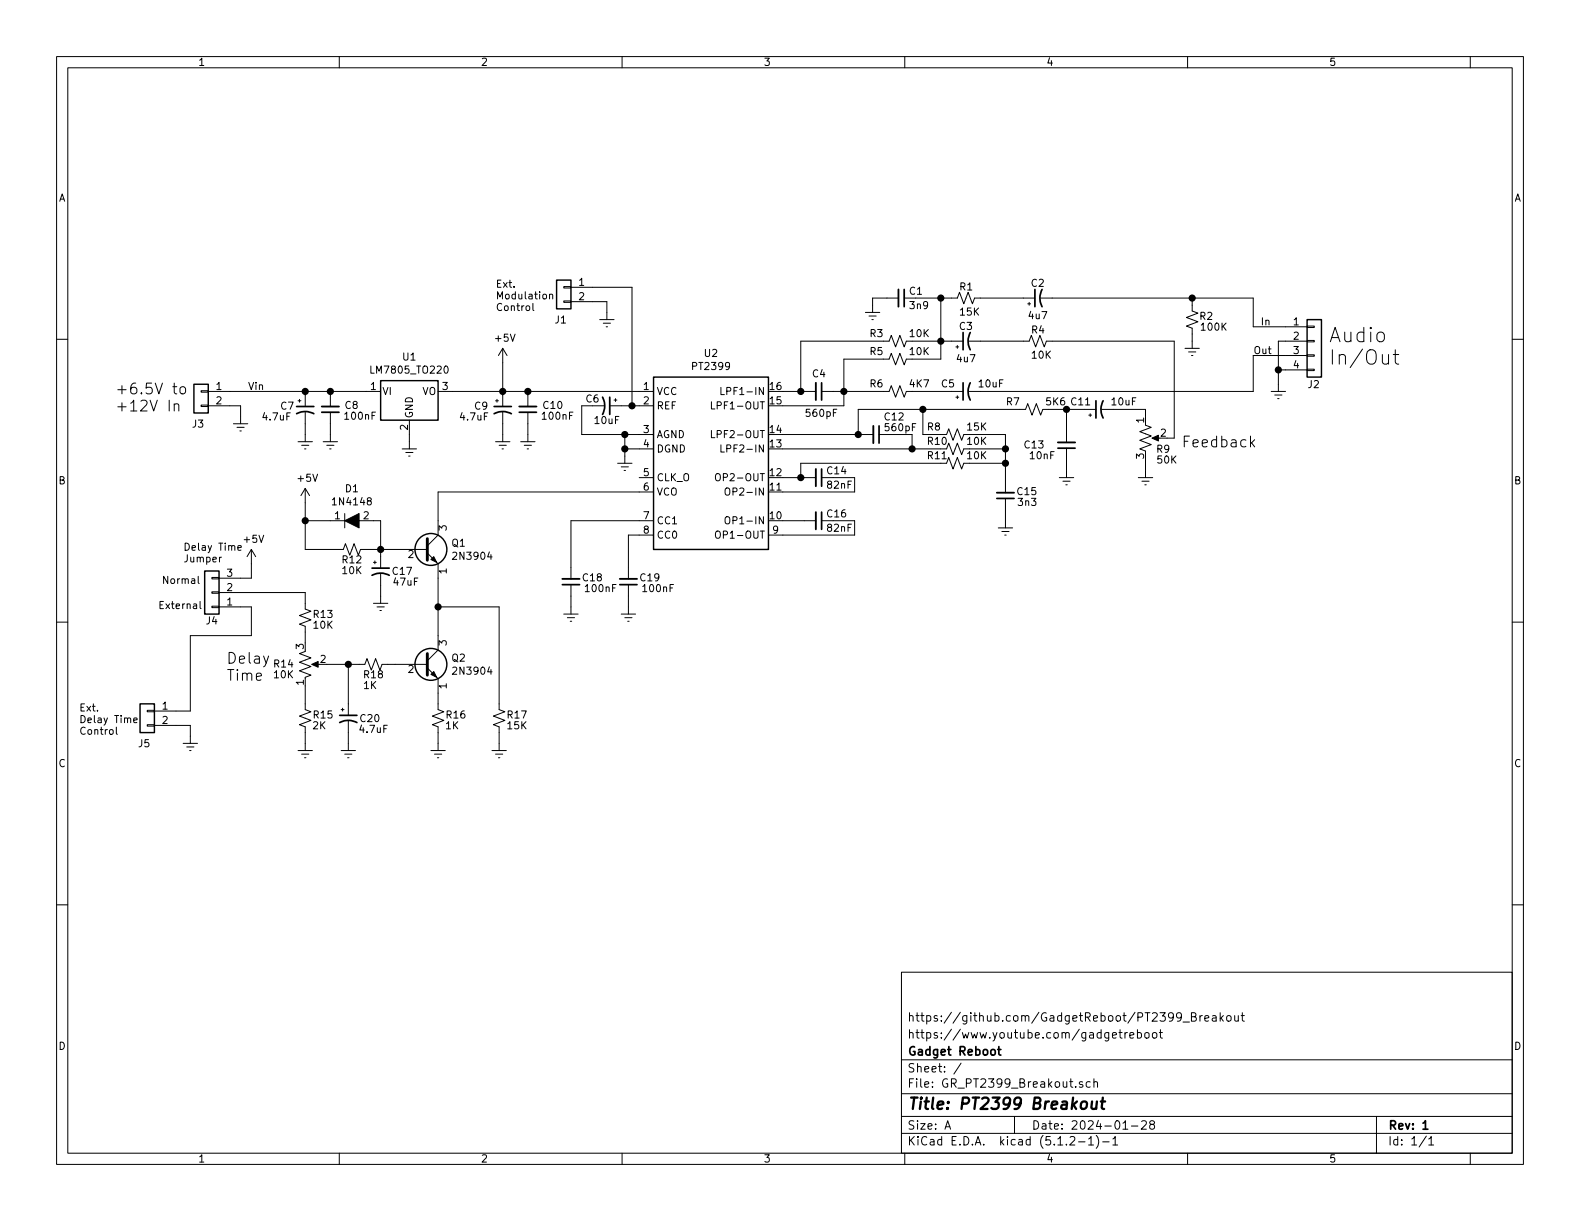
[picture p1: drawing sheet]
EESchema Schematic File Version 4
LIBS:GR_PT2399_Breakout-cache
EELAYER 29 0
EELAYER END
$Descr A 11000 8500
encoding utf-8
Sheet 1 1
Title "PT2399 Breakout"
Date "2024-01-28"
Rev "1"
Comp "Gadget Reboot"
Comment1 "https://www.youtube.com/gadgetreboot"
Comment2 "https://github.com/GadgetReboot/PT2399_Breakout"
Comment3 ""
Comment4 ""
$EndDescr
$Comp
L Audio:PT2399 U2
U 1 1
P 4950 3225
F 0 "U2" H 4950 3992 50  0000 C CNN
F 1 "PT2399" H 4950 3901 50  0000 C CNN
F 2 "Package_DIP:DIP-16_W7.62mm_Socket_LongPads" H 4950 2825 50  0001 C CNN
F 3 "http://sound.westhost.com/pt2399.pdf" H 4950 2825 50  0001 C CNN
	1    4950 3225
	1    0    0    -1  
$EndComp
$Comp
L Device:CP1_Small C6
U 1 1
P 4225 2825
F 0 "C6" V 4175 2725 50  0000 C CNN
F 1 "10uF" V 4325 2825 50  0000 C CNN
F 2 "Capacitor_THT:CP_Radial_D5.0mm_P2.50mm" H 4225 2825 50  0001 C CNN
F 3 "~" H 4225 2825 50  0001 C CNN
	1    4225 2825
	0    1    1    0   
$EndComp
$Comp
L Device:C_Small C16
U 1 1
P 5700 3625
F 0 "C16" V 5650 3675 50  0000 L CNN
F 1 "82nF" V 5750 3675 50  0000 L CNN
F 2 "Capacitor_THT:C_Disc_D3.8mm_W2.6mm_P2.50mm" H 5700 3625 50  0001 C CNN
F 3 "~" H 5700 3625 50  0001 C CNN
	1    5700 3625
	0    1    1    0   
$EndComp
$Comp
L power:GNDREF #PWR012
U 1 1
P 4350 3175
F 0 "#PWR012" H 4350 2925 50  0001 C CNN
F 1 "GNDREF" H 4600 2900 50  0001 C CNN
F 2 "" H 4350 3175 50  0001 C CNN
F 3 "" H 4350 3175 50  0001 C CNN
	1    4350 3175
	1    0    0    -1  
$EndComp
$Comp
L power:+5V #PWR04
U 1 1
P 3500 2525
F 0 "#PWR04" H 3500 2375 50  0001 C CNN
F 1 "+5V" H 3515 2698 50  0000 C CNN
F 2 "" H 3500 2525 50  0001 C CNN
F 3 "" H 3500 2525 50  0001 C CNN
	1    3500 2525
	1    0    0    -1  
$EndComp
Wire Wire Line
	4450 3125 4350 3125
Wire Wire Line
	4350 3125 4350 3175
Wire Wire Line
	4450 3025 4350 3025
Wire Wire Line
	4350 3025 4350 3125
Connection ~ 4350 3125
$Comp
L Device:CP1_Small C9
U 1 1
P 3500 2850
F 0 "C9" H 3350 2875 50  0000 C CNN
F 1 "4.7uF" H 3300 2800 50  0000 C CNN
F 2 "Capacitor_THT:CP_Radial_D5.0mm_P2.50mm" H 3500 2850 50  0001 C CNN
F 3 "~" H 3500 2850 50  0001 C CNN
	1    3500 2850
	1    0    0    -1  
$EndComp
$Comp
L Device:C_Small C10
U 1 1
P 3675 2850
F 0 "C10" H 3425 2825 50  0000 L CNN
F 1 "100nF" H 3350 2900 50  0000 L CNN
F 2 "Capacitor_THT:C_Disc_D3.8mm_W2.6mm_P2.50mm" H 3675 2850 50  0001 C CNN
F 3 "~" H 3675 2850 50  0001 C CNN
	1    3675 2850
	-1   0    0    1   
$EndComp
Wire Wire Line
	4325 2825 4400 2825
Wire Wire Line
	4125 2825 4050 2825
Wire Wire Line
	4050 2825 4050 3025
Wire Wire Line
	4050 3025 4350 3025
Connection ~ 4350 3025
$Comp
L power:GNDREF #PWR010
U 1 1
P 3675 3025
F 0 "#PWR010" H 3675 2775 50  0001 C CNN
F 1 "GNDREF" H 3925 2750 50  0001 C CNN
F 2 "" H 3675 3025 50  0001 C CNN
F 3 "" H 3675 3025 50  0001 C CNN
	1    3675 3025
	1    0    0    -1  
$EndComp
$Comp
L power:GNDREF #PWR09
U 1 1
P 3500 3025
F 0 "#PWR09" H 3500 2775 50  0001 C CNN
F 1 "GNDREF" H 3750 2750 50  0001 C CNN
F 2 "" H 3500 3025 50  0001 C CNN
F 3 "" H 3500 3025 50  0001 C CNN
	1    3500 3025
	1    0    0    -1  
$EndComp
Wire Wire Line
	3500 3025 3500 2950
Wire Wire Line
	3675 3025 3675 2950
Wire Wire Line
	3500 2725 3675 2725
Wire Wire Line
	3500 2525 3500 2725
Wire Wire Line
	3500 2750 3500 2725
Connection ~ 3500 2725
Wire Wire Line
	3675 2750 3675 2725
Connection ~ 3675 2725
Wire Wire Line
	3675 2725 4450 2725
$Comp
L Device:C_Small C19
U 1 1
P 4375 4050
F 0 "C19" H 4150 4025 50  0000 L CNN
F 1 "100nF" H 4050 4100 50  0000 L CNN
F 2 "Capacitor_THT:C_Disc_D3.8mm_W2.6mm_P2.50mm" H 4375 4050 50  0001 C CNN
F 3 "~" H 4375 4050 50  0001 C CNN
	1    4375 4050
	-1   0    0    1   
$EndComp
$Comp
L power:GNDREF #PWR020
U 1 1
P 4375 4225
F 0 "#PWR020" H 4375 3975 50  0001 C CNN
F 1 "GNDREF" H 4625 3950 50  0001 C CNN
F 2 "" H 4375 4225 50  0001 C CNN
F 3 "" H 4375 4225 50  0001 C CNN
	1    4375 4225
	1    0    0    -1  
$EndComp
Wire Wire Line
	4375 4225 4375 4150
$Comp
L Device:C_Small C18
U 1 1
P 3975 4050
F 0 "C18" H 3750 4025 50  0000 L CNN
F 1 "100nF" H 3650 4100 50  0000 L CNN
F 2 "Capacitor_THT:C_Disc_D3.8mm_W2.6mm_P2.50mm" H 3975 4050 50  0001 C CNN
F 3 "~" H 3975 4050 50  0001 C CNN
	1    3975 4050
	-1   0    0    1   
$EndComp
$Comp
L power:GNDREF #PWR019
U 1 1
P 3975 4225
F 0 "#PWR019" H 3975 3975 50  0001 C CNN
F 1 "GNDREF" H 4225 3950 50  0001 C CNN
F 2 "" H 3975 4225 50  0001 C CNN
F 3 "" H 3975 4225 50  0001 C CNN
	1    3975 4225
	1    0    0    -1  
$EndComp
Wire Wire Line
	3975 4225 3975 4150
Wire Wire Line
	4450 3725 4375 3725
Wire Wire Line
	4375 3725 4375 3950
Wire Wire Line
	4450 3625 3975 3625
Wire Wire Line
	3975 3625 3975 3950
Wire Wire Line
	5450 3625 5600 3625
Wire Wire Line
	5450 3725 5950 3725
Wire Wire Line
	5950 3725 5950 3625
Wire Wire Line
	5950 3625 5800 3625
$Comp
L Device:C_Small C14
U 1 1
P 5700 3325
F 0 "C14" V 5650 3375 50  0000 L CNN
F 1 "82nF" V 5750 3375 50  0000 L CNN
F 2 "Capacitor_THT:C_Disc_D3.8mm_W2.6mm_P2.50mm" H 5700 3325 50  0001 C CNN
F 3 "~" H 5700 3325 50  0001 C CNN
	1    5700 3325
	0    1    1    0   
$EndComp
Wire Wire Line
	5450 3325 5575 3325
Wire Wire Line
	5450 3425 5950 3425
Wire Wire Line
	5950 3425 5950 3325
Wire Wire Line
	5950 3325 5800 3325
$Comp
L Device:C_Small C12
U 1 1
P 6100 3025
F 0 "C12" V 5975 3075 50  0000 L CNN
F 1 "560pF" V 6050 3075 50  0000 L CNN
F 2 "Capacitor_THT:C_Disc_D3.8mm_W2.6mm_P2.50mm" H 6100 3025 50  0001 C CNN
F 3 "~" H 6100 3025 50  0001 C CNN
	1    6100 3025
	0    1    1    0   
$EndComp
Wire Wire Line
	5450 3025 5975 3025
Wire Wire Line
	5450 3125 6350 3125
Wire Wire Line
	6350 3125 6350 3025
Wire Wire Line
	6350 3025 6200 3025
$Comp
L Device:R_Small_US R11
U 1 1
P 6650 3225
F 0 "R11" V 6700 3425 50  0000 R CNN
F 1 "10K" V 6700 3150 50  0000 R CNN
F 2 "Resistor_THT:R_Axial_DIN0207_L6.3mm_D2.5mm_P10.16mm_Horizontal" H 6650 3225 50  0001 C CNN
F 3 "~" H 6650 3225 50  0001 C CNN
	1    6650 3225
	0    -1   -1   0   
$EndComp
$Comp
L Device:R_Small_US R10
U 1 1
P 6650 3125
F 0 "R10" V 6700 3325 50  0000 R CNN
F 1 "10K" V 6700 3050 50  0000 R CNN
F 2 "Resistor_THT:R_Axial_DIN0207_L6.3mm_D2.5mm_P10.16mm_Horizontal" H 6650 3125 50  0001 C CNN
F 3 "~" H 6650 3125 50  0001 C CNN
	1    6650 3125
	0    -1   -1   0   
$EndComp
$Comp
L Device:R_Small_US R8
U 1 1
P 6650 3025
F 0 "R8" V 6700 3225 50  0000 R CNN
F 1 "15K" V 6700 2950 50  0000 R CNN
F 2 "Resistor_THT:R_Axial_DIN0207_L6.3mm_D2.5mm_P10.16mm_Horizontal" H 6650 3025 50  0001 C CNN
F 3 "~" H 6650 3025 50  0001 C CNN
	1    6650 3025
	0    -1   -1   0   
$EndComp
Wire Wire Line
	6550 3225 5575 3225
Wire Wire Line
	5575 3225 5575 3325
Connection ~ 5575 3325
Wire Wire Line
	5575 3325 5600 3325
Wire Wire Line
	6550 3125 6350 3125
Connection ~ 6350 3125
Wire Wire Line
	6550 3025 6425 3025
Wire Wire Line
	6425 3025 6425 2850
Wire Wire Line
	6425 2850 5975 2850
Wire Wire Line
	5975 2850 5975 3025
Connection ~ 5975 3025
Wire Wire Line
	5975 3025 6000 3025
$Comp
L Device:C_Small C15
U 1 1
P 7000 3450
F 0 "C15" H 6775 3425 50  0000 L CNN
F 1 "3n3" H 6775 3500 50  0000 L CNN
F 2 "Capacitor_THT:C_Disc_D3.8mm_W2.6mm_P2.50mm" H 7000 3450 50  0001 C CNN
F 3 "~" H 7000 3450 50  0001 C CNN
	1    7000 3450
	-1   0    0    1   
$EndComp
$Comp
L power:GNDREF #PWR016
U 1 1
P 7000 3625
F 0 "#PWR016" H 7000 3375 50  0001 C CNN
F 1 "GNDREF" H 7250 3350 50  0001 C CNN
F 2 "" H 7000 3625 50  0001 C CNN
F 3 "" H 7000 3625 50  0001 C CNN
	1    7000 3625
	1    0    0    -1  
$EndComp
Wire Wire Line
	7000 3625 7000 3550
Wire Wire Line
	7000 3025 7000 3125
Wire Wire Line
	6750 3025 7000 3025
Wire Wire Line
	6750 3125 7000 3125
Connection ~ 7000 3125
Wire Wire Line
	7000 3125 7000 3225
Wire Wire Line
	6750 3225 7000 3225
Connection ~ 7000 3225
Wire Wire Line
	7000 3225 7000 3350
$Comp
L Device:R_Small_US R7
U 1 1
P 7200 2850
F 0 "R7" V 7250 3050 50  0000 R CNN
F 1 "5K6" V 7250 2775 50  0000 R CNN
F 2 "Resistor_THT:R_Axial_DIN0207_L6.3mm_D2.5mm_P10.16mm_Horizontal" H 7200 2850 50  0001 C CNN
F 3 "~" H 7200 2850 50  0001 C CNN
	1    7200 2850
	0    -1   -1   0   
$EndComp
Wire Wire Line
	7100 2850 6425 2850
Connection ~ 6425 2850
$Comp
L Device:C_Small C13
U 1 1
P 7425 3100
F 0 "C13" H 7575 3100 50  0000 L CNN
F 1 "10nF" H 7500 3175 50  0000 L CNN
F 2 "Capacitor_THT:C_Disc_D3.8mm_W2.6mm_P2.50mm" H 7425 3100 50  0001 C CNN
F 3 "~" H 7425 3100 50  0001 C CNN
	1    7425 3100
	-1   0    0    1   
$EndComp
$Comp
L power:GNDREF #PWR013
U 1 1
P 7425 3275
F 0 "#PWR013" H 7425 3025 50  0001 C CNN
F 1 "GNDREF" H 7675 3000 50  0001 C CNN
F 2 "" H 7425 3275 50  0001 C CNN
F 3 "" H 7425 3275 50  0001 C CNN
	1    7425 3275
	1    0    0    -1  
$EndComp
Wire Wire Line
	7425 3275 7425 3200
Wire Wire Line
	7300 2850 7425 2850
Wire Wire Line
	7425 2850 7425 3000
$Comp
L Device:CP1_Small C11
U 1 1
P 7650 2850
F 0 "C11" V 7700 2975 50  0000 C CNN
F 1 "10uF" V 7700 2675 50  0000 C CNN
F 2 "Capacitor_THT:CP_Radial_D5.0mm_P2.50mm" H 7650 2850 50  0001 C CNN
F 3 "~" H 7650 2850 50  0001 C CNN
	1    7650 2850
	0    -1   -1   0   
$EndComp
Wire Wire Line
	7550 2850 7425 2850
Connection ~ 7425 2850
$Comp
L Device:R_POT_US R9
U 1 1
P 7975 3050
F 0 "R9" H 8150 2975 50  0000 R CNN
F 1 "50K" H 8200 2900 50  0000 R CNN
F 2 "footprints:Potentiometer_Bourns_PTV09A-1" H 7975 3050 50  0001 C CNN
F 3 "~" H 7975 3050 50  0001 C CNN
	1    7975 3050
	1    0    0    -1  
$EndComp
$Comp
L power:GNDREF #PWR014
U 1 1
P 7975 3275
F 0 "#PWR014" H 7975 3025 50  0001 C CNN
F 1 "GNDREF" H 8225 3000 50  0001 C CNN
F 2 "" H 7975 3275 50  0001 C CNN
F 3 "" H 7975 3275 50  0001 C CNN
	1    7975 3275
	1    0    0    -1  
$EndComp
Wire Wire Line
	7975 3275 7975 3200
Wire Wire Line
	7750 2850 7975 2850
Wire Wire Line
	7975 2850 7975 2900
$Comp
L Device:C_Small C4
U 1 1
P 5700 2725
F 0 "C4" V 5575 2675 50  0000 L CNN
F 1 "560pF" V 5850 2625 50  0000 L CNN
F 2 "Capacitor_THT:C_Disc_D3.8mm_W2.6mm_P2.50mm" H 5700 2725 50  0001 C CNN
F 3 "~" H 5700 2725 50  0001 C CNN
	1    5700 2725
	0    1    1    0   
$EndComp
Wire Wire Line
	5450 2725 5575 2725
Wire Wire Line
	5450 2825 5875 2825
Wire Wire Line
	5875 2825 5875 2725
Wire Wire Line
	5875 2725 5800 2725
Connection ~ 5875 2725
$Comp
L Device:R_Small_US R6
U 1 1
P 6250 2725
F 0 "R6" V 6300 2925 50  0000 R CNN
F 1 "4K7" V 6300 2650 50  0000 R CNN
F 2 "Resistor_THT:R_Axial_DIN0207_L6.3mm_D2.5mm_P10.16mm_Horizontal" H 6250 2725 50  0001 C CNN
F 3 "~" H 6250 2725 50  0001 C CNN
	1    6250 2725
	0    -1   -1   0   
$EndComp
$Comp
L Device:CP1_Small C5
U 1 1
P 6725 2725
F 0 "C5" V 6775 2850 50  0000 C CNN
F 1 "10uF" V 6775 2550 50  0000 C CNN
F 2 "Capacitor_THT:CP_Radial_D5.0mm_P2.50mm" H 6725 2725 50  0001 C CNN
F 3 "~" H 6725 2725 50  0001 C CNN
	1    6725 2725
	0    -1   -1   0   
$EndComp
Wire Wire Line
	5875 2725 6150 2725
Wire Wire Line
	6350 2725 6625 2725
$Comp
L Device:R_Small_US R5
U 1 1
P 6250 2500
F 0 "R5" V 6300 2700 50  0000 R CNN
F 1 "10K" V 6300 2425 50  0000 R CNN
F 2 "Resistor_THT:R_Axial_DIN0207_L6.3mm_D2.5mm_P10.16mm_Horizontal" H 6250 2500 50  0001 C CNN
F 3 "~" H 6250 2500 50  0001 C CNN
	1    6250 2500
	0    -1   -1   0   
$EndComp
$Comp
L Device:R_Small_US R3
U 1 1
P 6250 2375
F 0 "R3" V 6300 2575 50  0000 R CNN
F 1 "10K" V 6300 2300 50  0000 R CNN
F 2 "Resistor_THT:R_Axial_DIN0207_L6.3mm_D2.5mm_P10.16mm_Horizontal" H 6250 2375 50  0001 C CNN
F 3 "~" H 6250 2375 50  0001 C CNN
	1    6250 2375
	0    -1   -1   0   
$EndComp
Wire Wire Line
	6150 2500 5875 2500
Wire Wire Line
	5875 2500 5875 2725
Wire Wire Line
	6150 2375 5575 2375
Wire Wire Line
	5575 2375 5575 2725
Connection ~ 5575 2725
Wire Wire Line
	5575 2725 5600 2725
Wire Wire Line
	6350 2500 6550 2500
Wire Wire Line
	6550 2500 6550 2375
Wire Wire Line
	6550 2375 6350 2375
$Comp
L Device:CP1_Small C3
U 1 1
P 6725 2375
F 0 "C3" V 6825 2375 50  0000 C CNN
F 1 "4u7" V 6600 2375 50  0000 C CNN
F 2 "Capacitor_THT:CP_Radial_D5.0mm_P2.50mm" H 6725 2375 50  0001 C CNN
F 3 "~" H 6725 2375 50  0001 C CNN
	1    6725 2375
	0    -1   -1   0   
$EndComp
Wire Wire Line
	6625 2375 6550 2375
Connection ~ 6550 2375
$Comp
L Device:R_Small_US R4
U 1 1
P 7225 2375
F 0 "R4" V 7300 2425 50  0000 R CNN
F 1 "10K" V 7125 2425 50  0000 R CNN
F 2 "Resistor_THT:R_Axial_DIN0207_L6.3mm_D2.5mm_P10.16mm_Horizontal" H 7225 2375 50  0001 C CNN
F 3 "~" H 7225 2375 50  0001 C CNN
	1    7225 2375
	0    -1   -1   0   
$EndComp
Wire Wire Line
	6825 2375 7125 2375
Wire Wire Line
	7325 2375 8175 2375
Wire Wire Line
	8175 2375 8175 3050
Wire Wire Line
	8175 3050 8125 3050
$Comp
L Device:C_Small C1
U 1 1
P 6275 2075
F 0 "C1" V 6225 2125 50  0000 L CNN
F 1 "3n9" V 6325 2125 50  0000 L CNN
F 2 "Capacitor_THT:C_Disc_D3.8mm_W2.6mm_P2.50mm" H 6275 2075 50  0001 C CNN
F 3 "~" H 6275 2075 50  0001 C CNN
	1    6275 2075
	0    1    1    0   
$EndComp
$Comp
L power:GNDREF #PWR01
U 1 1
P 6075 2125
F 0 "#PWR01" H 6075 1875 50  0001 C CNN
F 1 "GNDREF" H 6325 1850 50  0001 C CNN
F 2 "" H 6075 2125 50  0001 C CNN
F 3 "" H 6075 2125 50  0001 C CNN
	1    6075 2125
	1    0    0    -1  
$EndComp
Wire Wire Line
	6175 2075 6075 2075
Wire Wire Line
	6075 2075 6075 2125
Wire Wire Line
	6375 2075 6550 2075
Wire Wire Line
	6550 2075 6550 2375
$Comp
L Device:R_Small_US R1
U 1 1
P 6725 2075
F 0 "R1" V 6800 2125 50  0000 R CNN
F 1 "15K" V 6625 2125 50  0000 R CNN
F 2 "Resistor_THT:R_Axial_DIN0207_L6.3mm_D2.5mm_P10.16mm_Horizontal" H 6725 2075 50  0001 C CNN
F 3 "~" H 6725 2075 50  0001 C CNN
	1    6725 2075
	0    -1   -1   0   
$EndComp
Wire Wire Line
	6625 2075 6550 2075
Connection ~ 6550 2075
$Comp
L Device:CP1_Small C2
U 1 1
P 7225 2075
F 0 "C2" V 7325 2075 50  0000 C CNN
F 1 "4u7" V 7100 2075 50  0000 C CNN
F 2 "Capacitor_THT:CP_Radial_D5.0mm_P2.50mm" H 7225 2075 50  0001 C CNN
F 3 "~" H 7225 2075 50  0001 C CNN
	1    7225 2075
	0    -1   -1   0   
$EndComp
Wire Wire Line
	6825 2075 7125 2075
$Comp
L Device:R_Small_US R2
U 1 1
P 8300 2225
F 0 "R2" H 8450 2250 50  0000 R CNN
F 1 "100K" H 8550 2175 50  0000 R CNN
F 2 "Resistor_THT:R_Axial_DIN0207_L6.3mm_D2.5mm_P10.16mm_Horizontal" H 8300 2225 50  0001 C CNN
F 3 "~" H 8300 2225 50  0001 C CNN
	1    8300 2225
	1    0    0    -1  
$EndComp
$Comp
L power:GNDREF #PWR03
U 1 1
P 8300 2375
F 0 "#PWR03" H 8300 2125 50  0001 C CNN
F 1 "GNDREF" H 8550 2100 50  0001 C CNN
F 2 "" H 8300 2375 50  0001 C CNN
F 3 "" H 8300 2375 50  0001 C CNN
	1    8300 2375
	1    0    0    -1  
$EndComp
Wire Wire Line
	7325 2075 8300 2075
Wire Wire Line
	8300 2075 8300 2125
Wire Wire Line
	8300 2375 8300 2325
Connection ~ 8300 2075
$Comp
L Regulator_Linear:LM7805_TO220 U1
U 1 1
P 2850 2725
F 0 "U1" H 2850 2967 50  0000 C CNN
F 1 "LM7805_TO220" H 2850 2876 50  0000 C CNN
F 2 "Package_TO_SOT_THT:TO-220-3_Vertical" H 2850 2950 50  0001 C CIN
F 3 "http://www.fairchildsemi.com/ds/LM/LM7805.pdf" H 2850 2675 50  0001 C CNN
	1    2850 2725
	1    0    0    -1  
$EndComp
$Comp
L power:GNDREF #PWR011
U 1 1
P 2850 3075
F 0 "#PWR011" H 2850 2825 50  0001 C CNN
F 1 "GNDREF" H 3100 2800 50  0001 C CNN
F 2 "" H 2850 3075 50  0001 C CNN
F 3 "" H 2850 3075 50  0001 C CNN
	1    2850 3075
	1    0    0    -1  
$EndComp
$Comp
L Device:CP1_Small C7
U 1 1
P 2125 2850
F 0 "C7" H 2000 2875 50  0000 C CNN
F 1 "4.7uF" H 1925 2800 50  0000 C CNN
F 2 "Capacitor_THT:CP_Radial_D5.0mm_P2.50mm" H 2125 2850 50  0001 C CNN
F 3 "~" H 2125 2850 50  0001 C CNN
	1    2125 2850
	1    0    0    -1  
$EndComp
$Comp
L power:GNDREF #PWR07
U 1 1
P 2125 3025
F 0 "#PWR07" H 2125 2775 50  0001 C CNN
F 1 "GNDREF" H 2375 2750 50  0001 C CNN
F 2 "" H 2125 3025 50  0001 C CNN
F 3 "" H 2125 3025 50  0001 C CNN
	1    2125 3025
	1    0    0    -1  
$EndComp
Wire Wire Line
	2125 3025 2125 2950
Wire Wire Line
	3150 2725 3500 2725
Wire Wire Line
	2850 3075 2850 3025
Wire Wire Line
	2550 2725 2300 2725
Wire Wire Line
	2125 2725 2125 2750
Wire Wire Line
	1600 2725 2125 2725
Connection ~ 2125 2725
$Comp
L Transistor_BJT:2N3904 Q1
U 1 1
P 2950 3825
F 0 "Q1" H 3140 3871 50  0000 L CNN
F 1 "2N3904" H 3140 3780 50  0000 L CNN
F 2 "Package_TO_SOT_THT:TO-92_Inline_Wide" H 3150 3750 50  0001 L CIN
F 3 "https://www.fairchildsemi.com/datasheets/2N/2N3904.pdf" H 2950 3825 50  0001 L CNN
	1    2950 3825
	1    0    0    -1  
$EndComp
$Comp
L Transistor_BJT:2N3904 Q2
U 1 1
P 2950 4625
F 0 "Q2" H 3140 4671 50  0000 L CNN
F 1 "2N3904" H 3140 4580 50  0000 L CNN
F 2 "Package_TO_SOT_THT:TO-92_Inline_Wide" H 3150 4550 50  0001 L CIN
F 3 "https://www.fairchildsemi.com/datasheets/2N/2N3904.pdf" H 2950 4625 50  0001 L CNN
	1    2950 4625
	1    0    0    -1  
$EndComp
$Comp
L dk_Diodes-Rectifiers-Single:1N4148 D1
U 1 1
P 2400 3625
F 0 "D1" H 2450 3850 50  0000 C CNN
F 1 "1N4148" H 2450 3759 50  0000 C CNN
F 2 "digikey-footprints:Diode_DO-35_P10mm" H 2600 3825 60  0001 L CNN
F 3 "https://www.onsemi.com/pub/Collateral/1N914-D.PDF" H 2600 3925 60  0001 L CNN
F 4 "1N4148FS-ND" H 2600 4025 60  0001 L CNN "Digi-Key_PN"
F 5 "1N4148" H 2600 4125 60  0001 L CNN "MPN"
F 6 "Discrete Semiconductor Products" H 2600 4225 60  0001 L CNN "Category"
F 7 "Diodes - Rectifiers - Single" H 2600 4325 60  0001 L CNN "Family"
F 8 "https://www.onsemi.com/pub/Collateral/1N914-D.PDF" H 2600 4425 60  0001 L CNN "DK_Datasheet_Link"
F 9 "/product-detail/en/on-semiconductor/1N4148/1N4148FS-ND/458603" H 2600 4525 60  0001 L CNN "DK_Detail_Page"
F 10 "DIODE GEN PURP 100V 200MA DO35" H 2600 4625 60  0001 L CNN "Description"
F 11 "ON Semiconductor" H 2600 4725 60  0001 L CNN "Manufacturer"
F 12 "Active" H 2600 4825 60  0001 L CNN "Status"
	1    2400 3625
	1    0    0    -1  
$EndComp
$Comp
L Device:R_Small_US R16
U 1 1
P 3050 5000
F 0 "R16" H 3250 5025 50  0000 R CNN
F 1 "1K" H 3200 4950 50  0000 R CNN
F 2 "Resistor_THT:R_Axial_DIN0207_L6.3mm_D2.5mm_P10.16mm_Horizontal" H 3050 5000 50  0001 C CNN
F 3 "~" H 3050 5000 50  0001 C CNN
	1    3050 5000
	1    0    0    -1  
$EndComp
$Comp
L Device:R_Small_US R12
U 1 1
P 2450 3825
F 0 "R12" V 2375 3900 50  0000 R CNN
F 1 "10K" V 2300 3900 50  0000 R CNN
F 2 "Resistor_THT:R_Axial_DIN0207_L6.3mm_D2.5mm_P10.16mm_Horizontal" H 2450 3825 50  0001 C CNN
F 3 "~" H 2450 3825 50  0001 C CNN
	1    2450 3825
	0    -1   -1   0   
$EndComp
$Comp
L power:+5V #PWR015
U 1 1
P 2125 3500
F 0 "#PWR015" H 2125 3350 50  0001 C CNN
F 1 "+5V" H 2140 3673 50  0000 C CNN
F 2 "" H 2125 3500 50  0001 C CNN
F 3 "" H 2125 3500 50  0001 C CNN
	1    2125 3500
	1    0    0    -1  
$EndComp
$Comp
L Device:CP1_Small C17
U 1 1
P 2650 3975
F 0 "C17" H 2800 3975 50  0000 C CNN
F 1 "47uF" H 2825 3900 50  0000 C CNN
F 2 "Capacitor_THT:CP_Radial_D5.0mm_P2.50mm" H 2650 3975 50  0001 C CNN
F 3 "~" H 2650 3975 50  0001 C CNN
	1    2650 3975
	1    0    0    -1  
$EndComp
$Comp
L power:GNDREF #PWR018
U 1 1
P 2650 4150
F 0 "#PWR018" H 2650 3900 50  0001 C CNN
F 1 "GNDREF" H 2900 3875 50  0001 C CNN
F 2 "" H 2650 4150 50  0001 C CNN
F 3 "" H 2650 4150 50  0001 C CNN
	1    2650 4150
	1    0    0    -1  
$EndComp
Wire Wire Line
	2650 4150 2650 4075
Wire Wire Line
	2750 3825 2650 3825
Wire Wire Line
	2650 3875 2650 3825
Connection ~ 2650 3825
Wire Wire Line
	2650 3825 2550 3825
Wire Wire Line
	2600 3625 2650 3625
Wire Wire Line
	2650 3625 2650 3825
Wire Wire Line
	2350 3825 2125 3825
Wire Wire Line
	2125 3500 2125 3625
Wire Wire Line
	2300 3625 2125 3625
Connection ~ 2125 3625
Wire Wire Line
	2125 3625 2125 3825
Wire Wire Line
	3050 3425 3050 3625
Wire Wire Line
	3050 3425 4450 3425
$Comp
L power:GNDREF #PWR024
U 1 1
P 3050 5175
F 0 "#PWR024" H 3050 4925 50  0001 C CNN
F 1 "GNDREF" H 3300 4900 50  0001 C CNN
F 2 "" H 3050 5175 50  0001 C CNN
F 3 "" H 3050 5175 50  0001 C CNN
	1    3050 5175
	1    0    0    -1  
$EndComp
Wire Wire Line
	3050 4825 3050 4900
Wire Wire Line
	3050 5100 3050 5175
Wire Wire Line
	3050 4025 3050 4225
$Comp
L Device:R_Small_US R17
U 1 1
P 3475 5000
F 0 "R17" H 3675 5025 50  0000 R CNN
F 1 "15K" H 3675 4950 50  0000 R CNN
F 2 "Resistor_THT:R_Axial_DIN0207_L6.3mm_D2.5mm_P10.16mm_Horizontal" H 3475 5000 50  0001 C CNN
F 3 "~" H 3475 5000 50  0001 C CNN
	1    3475 5000
	1    0    0    -1  
$EndComp
Wire Wire Line
	3475 4900 3475 4225
Wire Wire Line
	3475 4225 3050 4225
Connection ~ 3050 4225
Wire Wire Line
	3050 4225 3050 4425
$Comp
L power:GNDREF #PWR025
U 1 1
P 3475 5175
F 0 "#PWR025" H 3475 4925 50  0001 C CNN
F 1 "GNDREF" H 3725 4900 50  0001 C CNN
F 2 "" H 3475 5175 50  0001 C CNN
F 3 "" H 3475 5175 50  0001 C CNN
	1    3475 5175
	1    0    0    -1  
$EndComp
Wire Wire Line
	3475 5100 3475 5175
$Comp
L Device:CP1_Small C20
U 1 1
P 2425 5000
F 0 "C20" H 2575 5000 50  0000 C CNN
F 1 "4.7uF" H 2600 4925 50  0000 C CNN
F 2 "Capacitor_THT:CP_Radial_D5.0mm_P2.50mm" H 2425 5000 50  0001 C CNN
F 3 "~" H 2425 5000 50  0001 C CNN
	1    2425 5000
	1    0    0    -1  
$EndComp
$Comp
L power:GNDREF #PWR023
U 1 1
P 2425 5175
F 0 "#PWR023" H 2425 4925 50  0001 C CNN
F 1 "GNDREF" H 2675 4900 50  0001 C CNN
F 2 "" H 2425 5175 50  0001 C CNN
F 3 "" H 2425 5175 50  0001 C CNN
	1    2425 5175
	1    0    0    -1  
$EndComp
Wire Wire Line
	2425 5175 2425 5100
$Comp
L Device:R_POT_US R14
U 1 1
P 2125 4625
F 0 "R14" H 2050 4625 50  0000 R CNN
F 1 "10K" H 2050 4700 50  0000 R CNN
F 2 "footprints:Potentiometer_Bourns_PTV09A-1" H 2125 4625 50  0001 C CNN
F 3 "~" H 2125 4625 50  0001 C CNN
	1    2125 4625
	1    0    0    1   
$EndComp
$Comp
L Device:R_Small_US R15
U 1 1
P 2125 5000
F 0 "R15" H 2325 5025 50  0000 R CNN
F 1 "2K" H 2275 4950 50  0000 R CNN
F 2 "Resistor_THT:R_Axial_DIN0207_L6.3mm_D2.5mm_P10.16mm_Horizontal" H 2125 5000 50  0001 C CNN
F 3 "~" H 2125 5000 50  0001 C CNN
	1    2125 5000
	1    0    0    -1  
$EndComp
$Comp
L power:GNDREF #PWR022
U 1 1
P 2125 5175
F 0 "#PWR022" H 2125 4925 50  0001 C CNN
F 1 "GNDREF" H 2375 4900 50  0001 C CNN
F 2 "" H 2125 5175 50  0001 C CNN
F 3 "" H 2125 5175 50  0001 C CNN
	1    2125 5175
	1    0    0    -1  
$EndComp
Wire Wire Line
	2125 5100 2125 5175
$Comp
L Device:R_Small_US R13
U 1 1
P 2125 4300
F 0 "R13" H 2325 4325 50  0000 R CNN
F 1 "10K" H 2325 4250 50  0000 R CNN
F 2 "Resistor_THT:R_Axial_DIN0207_L6.3mm_D2.5mm_P10.16mm_Horizontal" H 2125 4300 50  0001 C CNN
F 3 "~" H 2125 4300 50  0001 C CNN
	1    2125 4300
	1    0    0    -1  
$EndComp
$Comp
L power:+5V #PWR017
U 1 1
P 1750 3925
F 0 "#PWR017" H 1750 3775 50  0001 C CNN
F 1 "+5V" H 1765 4098 50  0000 C CNN
F 2 "" H 1750 3925 50  0001 C CNN
F 3 "" H 1750 3925 50  0001 C CNN
	1    1750 3925
	1    0    0    -1  
$EndComp
Wire Wire Line
	2125 4400 2125 4475
Wire Wire Line
	2125 4775 2125 4900
Wire Wire Line
	2275 4625 2425 4625
Wire Wire Line
	2425 4900 2425 4625
Connection ~ 2425 4625
Wire Wire Line
	2425 4625 2500 4625
$Comp
L Device:C_Small C8
U 1 1
P 2300 2850
F 0 "C8" H 2100 2825 50  0000 L CNN
F 1 "100nF" H 1975 2900 50  0000 L CNN
F 2 "Capacitor_THT:C_Disc_D3.8mm_W2.6mm_P2.50mm" H 2300 2850 50  0001 C CNN
F 3 "~" H 2300 2850 50  0001 C CNN
	1    2300 2850
	-1   0    0    1   
$EndComp
$Comp
L power:GNDREF #PWR08
U 1 1
P 2300 3025
F 0 "#PWR08" H 2300 2775 50  0001 C CNN
F 1 "GNDREF" H 2550 2750 50  0001 C CNN
F 2 "" H 2300 3025 50  0001 C CNN
F 3 "" H 2300 3025 50  0001 C CNN
	1    2300 3025
	1    0    0    -1  
$EndComp
Wire Wire Line
	2300 3025 2300 2950
Wire Wire Line
	2300 2750 2300 2725
Connection ~ 2300 2725
Wire Wire Line
	2300 2725 2125 2725
$Comp
L Connector_Generic:Conn_01x03 J4
U 1 1
P 1475 4125
F 0 "J4" H 1475 4325 50  0000 C CNN
F 1 "Conn_01x03" H 1393 3891 50  0001 C CNN
F 2 "Connector_PinHeader_2.54mm:PinHeader_1x03_P2.54mm_Vertical" H 1475 4125 50  0001 C CNN
F 3 "~" H 1475 4125 50  0001 C CNN
	1    1475 4125
	-1   0    0    1   
$EndComp
Wire Wire Line
	1675 4025 1750 4025
Wire Wire Line
	1750 3925 1750 4025
Wire Wire Line
	1675 4125 2125 4125
Wire Wire Line
	2125 4125 2125 4200
$Comp
L Connector_Generic:Conn_01x04 J2
U 1 1
P 9150 2375
F 0 "J2" H 9100 2075 50  0000 L CNN
F 1 "Conn_01x04" H 9230 2276 50  0001 L CNN
F 2 "Connector_PinHeader_2.54mm:PinHeader_1x04_P2.54mm_Vertical" H 9150 2375 50  0001 C CNN
F 3 "~" H 9150 2375 50  0001 C CNN
	1    9150 2375
	1    0    0    -1  
$EndComp
$Comp
L power:GNDREF #PWR05
U 1 1
P 8900 2675
F 0 "#PWR05" H 8900 2425 50  0001 C CNN
F 1 "GNDREF" H 9150 2400 50  0001 C CNN
F 2 "" H 8900 2675 50  0001 C CNN
F 3 "" H 8900 2675 50  0001 C CNN
	1    8900 2675
	1    0    0    -1  
$EndComp
Wire Wire Line
	8950 2375 8900 2375
Wire Wire Line
	8900 2375 8900 2575
Wire Wire Line
	8950 2575 8900 2575
Connection ~ 8900 2575
Wire Wire Line
	8900 2575 8900 2675
Wire Wire Line
	8950 2475 8725 2475
Wire Wire Line
	8725 2475 8725 2725
Wire Wire Line
	6825 2725 8725 2725
Wire Wire Line
	8950 2275 8725 2275
Wire Wire Line
	8725 2275 8725 2075
Wire Wire Line
	8300 2075 8725 2075
Text Label 8775 2275 0    50   ~ 0
In
Text Label 8725 2475 0    50   ~ 0
Out
Text Notes 9250 2550 0    100  ~ 0
Audio\nIn/Out\n
Text Notes 1275 3925 0    50   ~ 0
Delay Time\nJumper
Text Notes 1575 4750 0    75   ~ 0
Delay \nTime\n
Text Notes 1125 4075 0    50   ~ 0
Normal
Text Notes 1100 4250 0    50   ~ 0
External
$Comp
L Connector_Generic:Conn_01x02 J5
U 1 1
P 1025 4950
F 0 "J5" H 1000 4725 50  0000 L CNN
F 1 "Conn_01x02" H 1105 4851 50  0001 L CNN
F 2 "Connector_PinHeader_2.54mm:PinHeader_1x02_P2.54mm_Vertical" H 1025 4950 50  0001 C CNN
F 3 "~" H 1025 4950 50  0001 C CNN
	1    1025 4950
	-1   0    0    -1  
$EndComp
$Comp
L Connector_Generic:Conn_01x02 J3
U 1 1
P 1400 2725
F 0 "J3" H 1375 2500 50  0000 L CNN
F 1 "Conn_01x02" H 1480 2626 50  0001 L CNN
F 2 "Connector_PinHeader_2.54mm:PinHeader_1x02_P2.54mm_Vertical" H 1400 2725 50  0001 C CNN
F 3 "~" H 1400 2725 50  0001 C CNN
	1    1400 2725
	-1   0    0    -1  
$EndComp
$Comp
L power:GNDREF #PWR06
U 1 1
P 1675 2900
F 0 "#PWR06" H 1675 2650 50  0001 C CNN
F 1 "GNDREF" H 1925 2625 50  0001 C CNN
F 2 "" H 1675 2900 50  0001 C CNN
F 3 "" H 1675 2900 50  0001 C CNN
	1    1675 2900
	1    0    0    -1  
$EndComp
$Comp
L power:GNDREF #PWR021
U 1 1
P 1325 5125
F 0 "#PWR021" H 1325 4875 50  0001 C CNN
F 1 "GNDREF" H 1575 4850 50  0001 C CNN
F 2 "" H 1325 5125 50  0001 C CNN
F 3 "" H 1325 5125 50  0001 C CNN
	1    1325 5125
	1    0    0    -1  
$EndComp
Wire Wire Line
	1600 2825 1675 2825
Wire Wire Line
	1675 2825 1675 2900
Text Notes 800  2875 0    75   ~ 0
+6.5V to \n+12V In
Text Label 1725 2725 0    50   ~ 0
Vin
Wire Wire Line
	1225 5050 1325 5050
Wire Wire Line
	1325 5050 1325 5125
Wire Wire Line
	1225 4950 1325 4950
Wire Wire Line
	1325 4950 1325 4425
Wire Wire Line
	1325 4425 1750 4425
Wire Wire Line
	1750 4425 1750 4225
Wire Wire Line
	1750 4225 1675 4225
Text Notes 550  5125 0    50   ~ 0
Ext. \nDelay Time\nControl
$Comp
L Connector_Generic:Conn_01x02 J1
U 1 1
P 3925 2000
F 0 "J1" H 3900 1775 50  0000 L CNN
F 1 "Conn_01x02" H 4005 1901 50  0001 L CNN
F 2 "Connector_PinHeader_2.54mm:PinHeader_1x02_P2.54mm_Vertical" H 3925 2000 50  0001 C CNN
F 3 "~" H 3925 2000 50  0001 C CNN
	1    3925 2000
	-1   0    0    -1  
$EndComp
$Comp
L power:GNDREF #PWR02
U 1 1
P 4225 2175
F 0 "#PWR02" H 4225 1925 50  0001 C CNN
F 1 "GNDREF" H 4475 1900 50  0001 C CNN
F 2 "" H 4225 2175 50  0001 C CNN
F 3 "" H 4225 2175 50  0001 C CNN
	1    4225 2175
	1    0    0    -1  
$EndComp
Wire Wire Line
	4125 2100 4225 2100
Wire Wire Line
	4225 2100 4225 2175
Text Notes 3450 2175 0    50   ~ 0
Ext. \nModulation\nControl
Wire Wire Line
	4400 2000 4400 2825
Wire Wire Line
	4125 2000 4400 2000
Connection ~ 4400 2825
Wire Wire Line
	4400 2825 4450 2825
Text Notes 8225 3125 0    75   ~ 0
Feedback
$Comp
L Device:R_Small_US R18
U 1 1
P 2600 4625
F 0 "R18" V 2525 4700 50  0000 R CNN
F 1 "1K" V 2450 4700 50  0000 R CNN
F 2 "Resistor_THT:R_Axial_DIN0207_L6.3mm_D2.5mm_P10.16mm_Horizontal" H 2600 4625 50  0001 C CNN
F 3 "~" H 2600 4625 50  0001 C CNN
	1    2600 4625
	0    -1   -1   0   
$EndComp
Wire Wire Line
	2700 4625 2750 4625
$EndSCHEMATC
